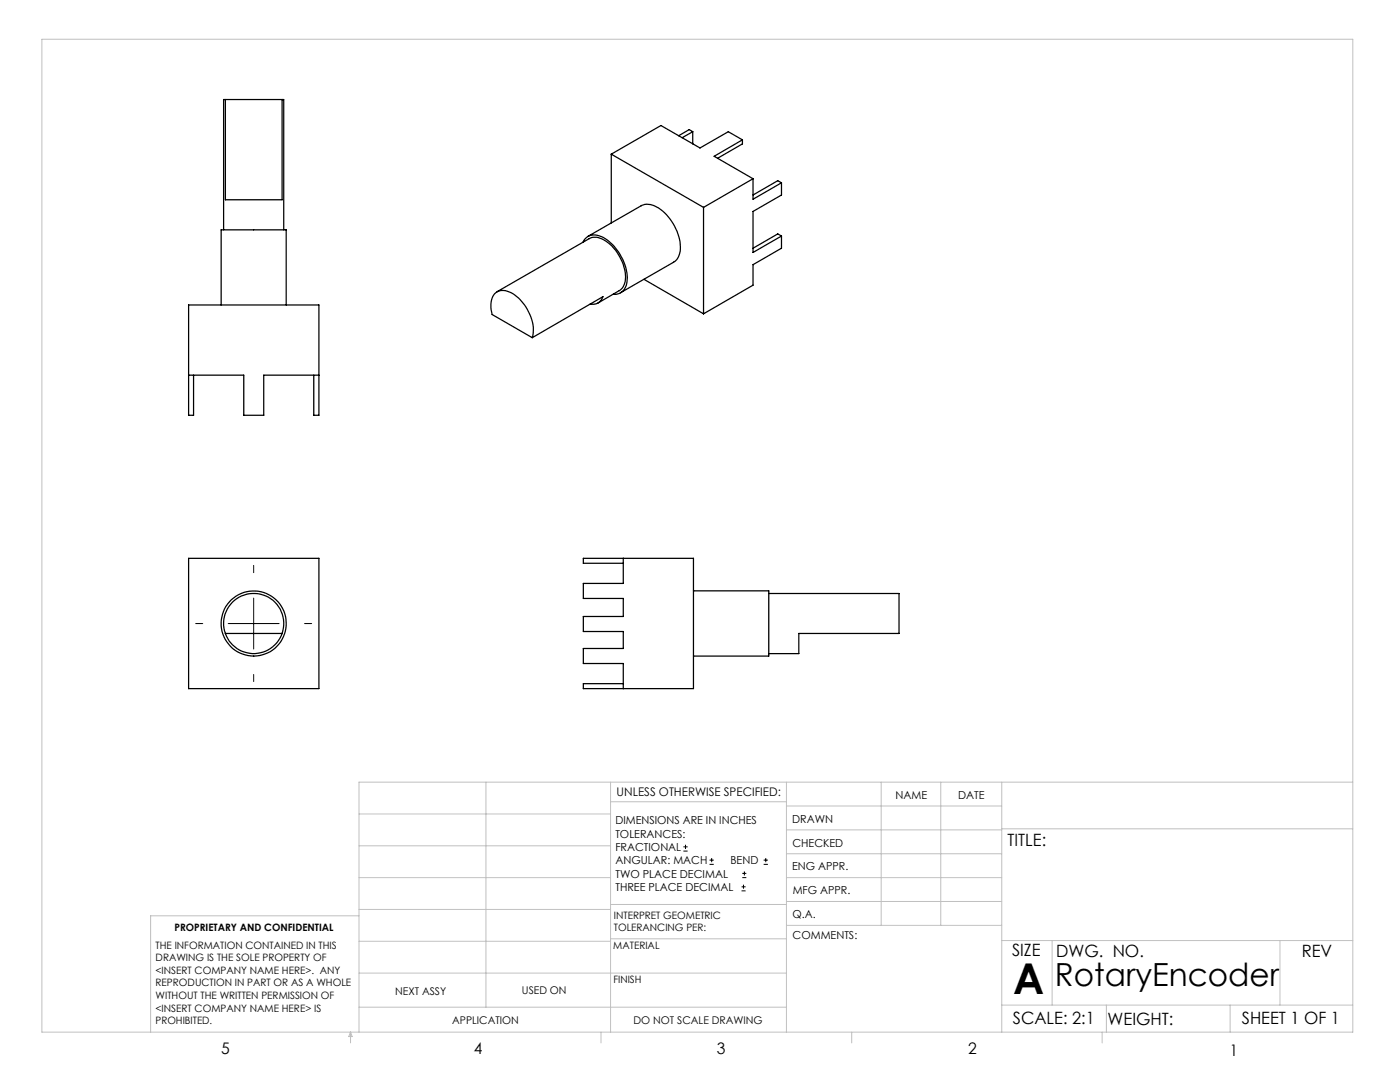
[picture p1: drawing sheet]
<svg xmlns="http://www.w3.org/2000/svg" width="279mm" height="216mm" viewBox="0 0 279 216" stroke-linecap="round" stroke-linejoin="round" font-family="sans-serif">
<g fill="none" stroke="#000" stroke-width=".2">
<path d="M50.6 112.8v1.5M50.6 119.3v10.2M39.1 124.4h1.4M45.5 124.4h10.2M50.6 134.6v1.4M60.8 124.4h1.4M136.4 169.8h.8M136.4 169h.8M136.8 168.6v.8M141.6 172.5h.9M141.6 171.6h.9M142 171.2v.8"/>
<path d="M148 177.8h.8M148 177h.8M148.1 175.1h.8M148.1 174.3h.8M148.4 176.5v.8M148.6 173.9v.8M152.4 172.5h.8M152.4 171.6h.8M152.8 171.2v.8"/>
</g>
<g fill="none" stroke="#c0c0c0" stroke-width=".2">
<path d="M8.4 7.8h261.6v198.2h-261.6zM97 156.1v44.9M121.8 156.1v49.9M121.8 160h35.2M157 156.1v49.9M175.9 156.1v28.5M187.7 156.1v28.5M199.9 156.1v49.9M270 156.1h-198.4v49.9M71.6 175.1h50.2M71.6 168.8h50.2M71.6 162.4h50.2"/>
<path d="M157 170.4h42.9M157 165.6h42.9M157 160.8h42.9M157 175.1h42.9M157 179.9h42.9M199.9 165.4h70.1M71.6 194.2h85.4M71.6 187.8h50.2M71.6 181.5h50.2M71.6 182.7h-41.5v23.3M121.8 187.3h35.2M121.8 180.5h35.2"/>
<path d="M157 184.6h42.9M199.9 187.7h70.1M210 187.7v12.9M255.4 187.7v12.9M70 206v2.1M70 206l.3 .8h-.7zM71.6 201h85.4M119.9 206v2.1M170 206v2.1M199.9 200.6h70.1M220 206v2.1M220.8 200.6v5.4"/>
<path d="M245.5 200.6v5.4"/>
</g>
<g fill="none" stroke="#000" stroke-width=".25">
<path d="M45 19.9h-.4v26M45 19.9v20h11.3v-20M45 19.9h11.3M56.3 19.9h.3v26M122 30.8v13.7M122 30.8l18.4 10.6M138.3 26.3l-2.2 1.2M138.3 26.3v2.4M138.3 26.3l-.8-.4-2.1 1.2M148.2 27.9l-2.9-1.6-5.6 3.2-7.8-4.5-9.9 5.8M148.2 27.9l-5.7 3.3 7.8 4.5M148.2 27.9v.8l-5 2.9"/>
<path d="M150.3 35.7l-9.9 5.7M150.3 35.7v4.1l5.7-3.3M156 36.5v2.4l-5.7 3.3v8.2l5.7-3.3M156 36.5l-.8-.4-4.9 2.8M98.9 58.4a3.4 3.4 0 0 1 4.3 .8 8.5 8.5 0 0 1 3 8.2l-8-4.6a4.4 4.4 0 0 1 .7-4.4zM99.2 58.2l18.4-10.6a3.3 3.3 0 0 1 3.8 .8 8.7 8.7 0 0 1 3.3 8.1l-.5 1-.5 .4-4.4 2.6M116.3 48.3a2.52 2.52 0 0 1 3.7-1.1 9.7 9.7 0 0 1 5.1 9 2.56 2.56 0 0 1-2.8 2.5M117.3 47.2l10.7-6.1a3.5 3.5 0 0 1 3.8 .7 10.1 10.1 0 0 1 3.9 8.3 2.88 2.88 0 0 1-1.3 2.2l-10.6 6.1M128.5 55.7l11.9 6.9M140.4 41.4v21.2M156 47.1v2.4l-5.7 3.3v4.1l-9.9 5.7M156 47.1l-.8-.4-4.9 2.8"/>
<path d="M37.6 74.9h11v8h4v-8h11M38.6 74.9v8h-1v-22h26v22h-1v-8M44.1 60.9v-15h13v15M117.8 60.7a2.16 2.16 0 0 0 2.5-1.5l-14.1 8.2M37.6 111.4h26v26h-26zM124.4 112.4h-8v-1h22v26h-22v-1h8M124.4 111.4v5h-8v3h8v3.6h-8v3h8v3.4h-8v3h8v5M138.4 117.9h15v13h-15M153.4 118.4h26v8h-20v4h-6M45 126.4a6 6 0 0 1 5.6-8 6 6 0 0 1 5.7 8M45 126.4a6 6 0 0 0 5.6 4 6 6 0 0 0 5.7-4M45 126.4h11.3"/>
<circle cx="50.6" cy="124.4" r="6.5"/>
</g>
<text font-size="8.5" x="202.2" y="198.3">A</text>
<text font-size="6.3" x="210.5" y="196.8">RotaryEncoder</text>
<g font-size="3.4">
<text x="201.1" y="168.8">TITLE:</text>
<text x="202" y="190.8">SIZE</text>
<text x="210.8" y="190.9">DWG. NO.</text>
<text x="259.8" y="191">REV</text>
<text x="202.1" y="204.4">SCALE: 2:1</text>
<text x="221" y="204.5">WEIGHT:</text>
<text x="247.8" y="204.4">SHEET 1 OF 1</text>
</g>
<g font-size="3.2">
<text x="44.2" y="210.4">5</text>
<text x="94.6" y="210.3">4</text>
<text x="143.1" y="210.4">3</text>
<text x="193.2" y="210.3">2</text>
<text x="245.4" y="210.6">1</text>
</g>
<text font-size="2.4" x="123.1" y="158.9">UNLESS OTHERWISE SPECIFIED:</text>
<g font-size="2.2">
<text x="178.7" y="159.4">NAME</text>
<text x="191.2" y="159.4">DATE</text>
<text x="122.8" y="164.5">DIMENSIONS ARE IN INCHES</text>
<text x="122.8" y="167.1">TOLERANCES:</text>
<text x="158.1" y="164.2">DRAWN</text>
<text x="122.8" y="169.8">FRACTIONAL</text>
<text x="122.8" y="172.5">ANGULAR: MACH</text>
<text x="145.8" y="172.5">BEND</text>
<text x="158.1" y="173.7">ENG APPR.</text>
<text x="158.2" y="169.1">CHECKED</text>
<text x="122.8" y="175.1">TWO PLACE DECIMAL</text>
<text x="122.8" y="177.8">THREE PLACE DECIMAL</text>
<text x="158.2" y="178.4">MFG APPR.</text>
<text x="158.2" y="183.2">Q.A.</text>
<text x="158.2" y="187.4">COMMENTS:</text>
</g>
<g font-size="2.1">
<text x="78.8" y="198.5">NEXT ASSY</text>
<text x="104.2" y="198.4">USED ON</text>
<text x="90.2" y="204.3">APPLICATION</text>
<text x="126.4" y="204.3">DO NOT SCALE DRAWING</text>
</g>
<g font-size="2">
<text x="34.8" y="185.7">PROPRIETARY AND CONFIDENTIAL</text>
<text x="122.5" y="183.3">INTERPRET GEOMETRIC</text>
<text x="122.5" y="185.9">TOLERANCING PER:</text>
<text x="31.1" y="189.3">THE INFORMATION CONTAINED IN THIS</text>
<text x="31.1" y="191.8">DRAWING IS THE SOLE PROPERTY OF</text>
<text x="122.4" y="189.4">MATERIAL</text>
<text x="31.1" y="194.3">&lt;INSERT COMPANY NAME HERE&gt;. ANY</text>
<text x="31.1" y="196.8">REPRODUCTION IN PART OR AS A WHOLE</text>
<text x="122.4" y="196.2">FINISH</text>
<text x="31.1" y="199.4">WITHOUT THE WRITTEN PERMISSION OF</text>
<text x="31.1" y="201.9">&lt;INSERT COMPANY NAME HERE&gt; IS</text>
<text x="31.1" y="204.4">PROHIBITED.</text>
</g>
</svg>
